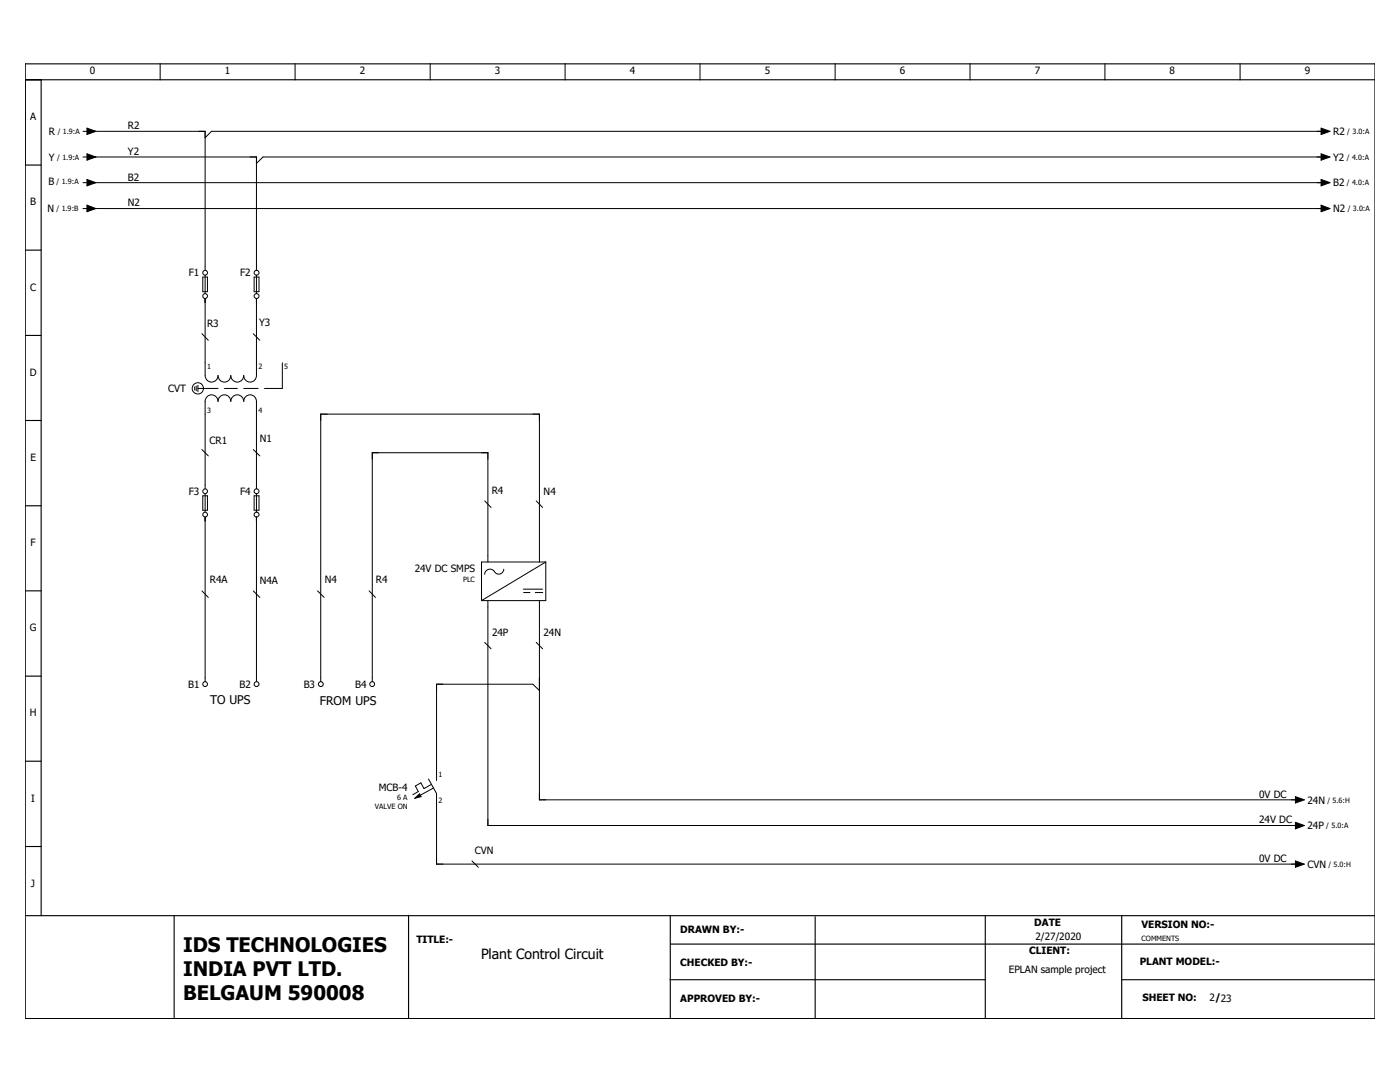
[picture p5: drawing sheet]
<svg xmlns="http://www.w3.org/2000/svg" width="279mm" height="216mm" viewBox="0 0 279 216" stroke-linecap="round" stroke-linejoin="round" font-family="sans-serif">
<path d="M195.6 12.6l-190.6 190.6M4.9 170.6l46.2 32.6M4.9 203.1l.2 .1" fill="none" stroke="#fff" stroke-width=".2"/>
<g fill="none" stroke="#000" stroke-width=".2">
<path d="M32 12.7v3.2M58.9 12.7v3.2M85.9 12.7v3.2M112.8 12.7v3.2M139.7 12.7v3.2M166.7 12.7v3.2M193.6 12.7v3.2M220.5 12.7v3.2M247.5 12.7v3.2M16.6 26.2h.8M16.6 31.3h.8M16.6 36.4h.8"/>
<path d="M17.4 25.6l1.7 .6-1.7 .6zM17.4 30.7l1.7 .6-1.7 .7zM17.4 35.8l1.7 .6-1.7 .7zM17.9 26.2h23v27.7M17.9 31.3h33.3v22.6M17.9 36.4h246.3M263.7 25.6l1.7 .6-1.7 .6zM263.7 30.7l1.7 .6-1.7 .7zM263.7 35.8l1.7 .6-1.7 .7zM264.2 26.2h-222l-1.3 1.3M264.2 31.3h-211.7l-1.3 1.3M16.6 41.6h.8"/>
<path d="M17.4 40.9l1.7 .7-1.7 .6zM17.9 41.6h246.3M40.5 55.3h.9v2.9h-.9zM40.9 59.6v15.3a1.29 1.29 0 0 0 1.3 1.3 1.29 1.29 0 0 0 1.3-1.3 1.27 1.27 0 0 0 1.3 1.3 1.27 1.27 0 0 0 1.3-1.3 1.29 1.29 0 0 0 1.2 1.3 1.29 1.29 0 0 0 1.3-1.3 1.27 1.27 0 0 0 1.3 1.3 1.27 1.27 0 0 0 1.3-1.3v-15.3M40.9 54.9v3.7M50.7 55.3h1v2.9h-1zM51.2 54.9v3.7M263.7 40.9l1.7 .7-1.7 .6zM38.9 77.2v.7M39.2 77v1M39.5 77.5h4M39.5 76.9v1.2"/>
<path d="M40.3 66.6l1.3 1.3M44.8 77.5h2.6M48.6 77.5h2.9M50.5 66.6l1.4 1.3M56.3 72.4v5.1h-3.5M40.3 89.7l1.3 1.3M40.5 98.9h.9v2.9h-.9zM40.9 97.5v-17.4a1.29 1.29 0 0 1 1.3-1.3 1.29 1.29 0 0 1 1.3 1.3 1.27 1.27 0 0 1 1.3-1.3 1.27 1.27 0 0 1 1.3 1.3 1.29 1.29 0 0 1 1.2-1.3 1.29 1.29 0 0 1 1.3 1.3 1.27 1.27 0 0 1 1.3-1.3 1.27 1.27 0 0 1 1.3 1.3v17.4M40.9 98.5v3.7M50.5 89.7l1.4 1.3M50.7 98.9h1v2.9h-1zM51.2 98.5v3.7"/>
<path d="M96.7 99.9l1.3 1.4M107 99.9l1.3 1.4M40.3 117.9l1.3 1.3M40.9 103.2v32.8M50.5 117.9l1.4 1.3M51.2 103.2v32.8M63.4 117.9l1.3 1.3M73.7 117.9l1.2 1.3M97.4 112.1v-21.8h-23.1v45.7M97.4 119.8v44.9h161.6M100.5 113.6a1 1 0 0 1-.7 .9 1 1 0 0 1-1.1-.5 1.06 1.06 0 0 0-1.2-.4 1.06 1.06 0 0 0-.8 1M104.4 118.2h1.4"/>
<path d="M104.4 117.6h3.9M106.8 118.2h1.5M107.7 112.1v-29.5h-43.7v53.4M107.7 119.8v39.8h151.3M108.9 112.1l-12.8 7.7M108.9 112.1v7.7h-12.8M108.9 112.1h-12.8v7.7M96.7 128.2l1.3 1.3M107 128.2l1.3 1.3M107.7 137.8l-1.4-1.3h-19.2v19.2M82.8 159.3l.9-.9 .3 .6zM85.5 155.4l1.6 2.9v14.1h171.9"/>
<path d="M86.1 156.5l-1.5 .9-.6-1.2-1.1 .6 .6 1.1-1.1 .7M86.5 157.2l-2.6 1.5M258.5 159l1.8 .6-1.8 .6zM94.2 171.8l1.3 1.3M258.5 164.1l1.8 .6-1.8 .7zM258.5 171.8l1.8 .6-1.8 .7z"/>
<circle cx="40.9" cy="59.1" r=".48"/>
<circle cx="40.9" cy="54.4" r=".48"/>
<circle cx="51.2" cy="59.1" r=".49"/>
<circle cx="51.2" cy="54.4" r=".49"/>
<circle cx="39.5" cy="77.5" r="1.12"/>
<circle cx="40.9" cy="98" r=".47"/>
<circle cx="51.2" cy="98" r=".49"/>
<circle cx="40.9" cy="102.7" r=".48"/>
<circle cx="51.2" cy="102.7" r=".49"/>
<circle cx="40.9" cy="136.5" r=".47"/>
<circle cx="51.2" cy="136.5" r=".49"/>
<circle cx="64" cy="136.5" r=".49"/>
<circle cx="74.3" cy="136.5" r=".48"/>
</g>
<g fill="none" stroke="#000" stroke-width=".22">
<path d="M5 15.9h269.4M5 12.7h269.4v190.5h-269.4zM8.2 15.9v166.8M5 32.9h3.2M5 49.9h3.2M5 66.9h3.2M5 83.9h3.2M5 100.9h3.2M5 117.9h3.2M5 134.9h3.2M5 151.9h3.2M5 168.9h3.2"/>
<path d="M5 182.7h269.4M34.8 182.7v20.4M81.5 182.6v20.6M133.7 195.5h62.9M133.8 182.6v20.6M133.8 188.4h140.6M162.7 182.9v20.3M196.6 182.7v20.5M223.9 182.7v20.5M223.9 195.5h50.5"/>
</g>
<path d="M17.4 25.6l1.7 .6-1.7 .6zM17.4 30.7l1.7 .6-1.7 .7zM17.4 35.8l1.7 .6-1.7 .7zM263.7 25.6l1.7 .6-1.7 .6zM263.7 30.7l1.7 .6-1.7 .7zM263.7 35.8l1.7 .6-1.7 .7zM17.4 40.9l1.7 .7-1.7 .6zM263.7 40.9l1.7 .7-1.7 .6zM82.8 159.3l.9-.9 .3 .6zM258.5 159l1.8 .6-1.8 .6zM258.5 164.1l1.8 .6-1.8 .7zM258.5 171.8l1.8 .6-1.8 .7z" fill="#000"/>
<g font-size="4">
<text x="36.5" y="189.9">IDS TECHNOLOGIES</text>
<text x="36.5" y="194.7">INDIA PVT LTD.</text>
<text x="36.5" y="199.5">BELGAUM 590008</text>
</g>
<text font-size="2.8" x="96" y="191.3">Plant Control Circuit</text>
<g font-size="2.4">
<text x="42" y="140.5">TO UPS</text>
<text x="63.8" y="140.8">FROM UPS</text>
</g>
<g font-size="2">
<text x="17.9" y="14.9">0</text>
<text x="44.9" y="14.9">1</text>
<text x="71.8" y="14.9">2</text>
<text x="98.7" y="14.9">3</text>
<text x="125.7" y="14.9">4</text>
<text x="152.6" y="14.9">5</text>
<text x="179.6" y="14.9">6</text>
<text x="206.5" y="14.9">7</text>
<text x="233.4" y="14.9">8</text>
<text x="260.4" y="14.9">9</text>
<text x="6" y="24">A</text>
<text x="9.8" y="26.9">R</text>
<text x="25.5" y="25.7">R2</text>
<text x="266.1" y="27">R2</text>
<text x="9.8" y="32.2">Y</text>
<text x="25.5" y="30.9">Y2</text>
<text x="266.1" y="32.1">Y2</text>
<text x="6" y="41">B</text>
<text x="9.7" y="37">B</text>
<text x="25.5" y="36">B2</text>
<text x="25.5" y="41.1">N2</text>
<text x="266.1" y="37.2">B2</text>
<text x="9.5" y="42.3">N</text>
<text x="266.1" y="42.3">N2</text>
<text x="6" y="58">C</text>
<text x="37.7" y="55.2">F1</text>
<text x="47.9" y="55.2">F2</text>
<text x="41.3" y="65.3">R3</text>
<text x="51.7" y="65.1">Y3</text>
<text x="5.9" y="75">D</text>
<text x="33.6" y="78.3">CVT</text>
<text x="41.8" y="88.5">CR1</text>
<text x="51.9" y="88.3">N1</text>
<text x="6.1" y="92">E</text>
<text x="37.7" y="98.8">F3</text>
<text x="47.9" y="98.8">F4</text>
<text x="98.1" y="98.6">R4</text>
<text x="108.5" y="98.8">N4</text>
<text x="6.1" y="109">F</text>
<text x="41.9" y="116.4">R4A</text>
<text x="51.9" y="116.5">N4A</text>
<text x="64.8" y="116.4">N4</text>
<text x="75" y="116.4">R4</text>
<text x="82.8" y="114.2">24V DC SMPS</text>
<text x="5.9" y="126">G</text>
<text x="98.2" y="126.9">24P</text>
<text x="108.5" y="126.9">24N</text>
<text x="37.5" y="137.3">B1</text>
<text x="47.8" y="137.3">B2</text>
<text x="60.6" y="137.3">B3</text>
<text x="70.9" y="137.3">B4</text>
<text x="5.9" y="143">H</text>
<text x="6.2" y="160">I</text>
<text x="75.6" y="157.8">MCB-4</text>
<text x="251.3" y="159.2">0V DC</text>
<text x="260.9" y="160.4">24N</text>
<text x="251.3" y="164.3">24V DC</text>
<text x="260.9" y="165.5">24P</text>
<text x="94.8" y="170.4">CVN</text>
<text x="251.3" y="172">0V DC</text>
<text x="260.9" y="173.2">CVN</text>
<text x="6.2" y="177">J</text>
<text x="206.4" y="184.7">DATE</text>
<text x="227.8" y="185.2">VERSION NO:-</text>
<text x="83.1" y="188.3">TITLE:-</text>
<text x="135.8" y="186.1">DRAWN BY:-</text>
<text x="205.4" y="190.4">CLIENT:</text>
<text x="206.7" y="187.5">2/27/2020</text>
<text x="135.8" y="192.8">CHECKED BY:-</text>
<text x="201.3" y="194.2">EPLAN sample project</text>
<text x="227.5" y="192.6">PLANT MODEL:-</text>
<text x="135.8" y="199.9">APPROVED BY:-</text>
<text x="228" y="199.6">SHEET NO:</text>
<text x="241.4" y="199.8">2/23</text>
</g>
<g font-size="1.4">
<text x="11.5" y="26.7">/ 1.9:A</text>
<text x="268.9" y="26.8">/ 3.0:A</text>
<text x="11.4" y="32">/ 1.9:A</text>
<text x="268.8" y="31.9">/ 4.0:A</text>
<text x="11.3" y="36.7">/ 1.9:A</text>
<text x="268.8" y="37">/ 4.0:A</text>
<text x="11.3" y="42.1">/ 1.9:B</text>
<text x="269" y="42.1">/ 3.0:A</text>
<text x="41.3" y="73.6">1</text>
<text x="51.6" y="73.6">2</text>
<text x="56.7" y="73.6">5</text>
<text x="41.3" y="82.5">3</text>
<text x="51.6" y="82.5">4</text>
<text x="92.4" y="116">PLC</text>
<text x="87.5" y="155.1">1</text>
<text x="74.8" y="161.4">VALVE ON</text>
<text x="79.2" y="159.6">6 A</text>
<text x="87.5" y="160.1">2</text>
<text x="264.9" y="160.1">/ 5.6:H</text>
<text x="264.7" y="165.3">/ 5.0:A</text>
<text x="265.1" y="173">/ 5.0:H</text>
<text x="227.8" y="187.8">COMMENTS</text>
</g>
</svg>
